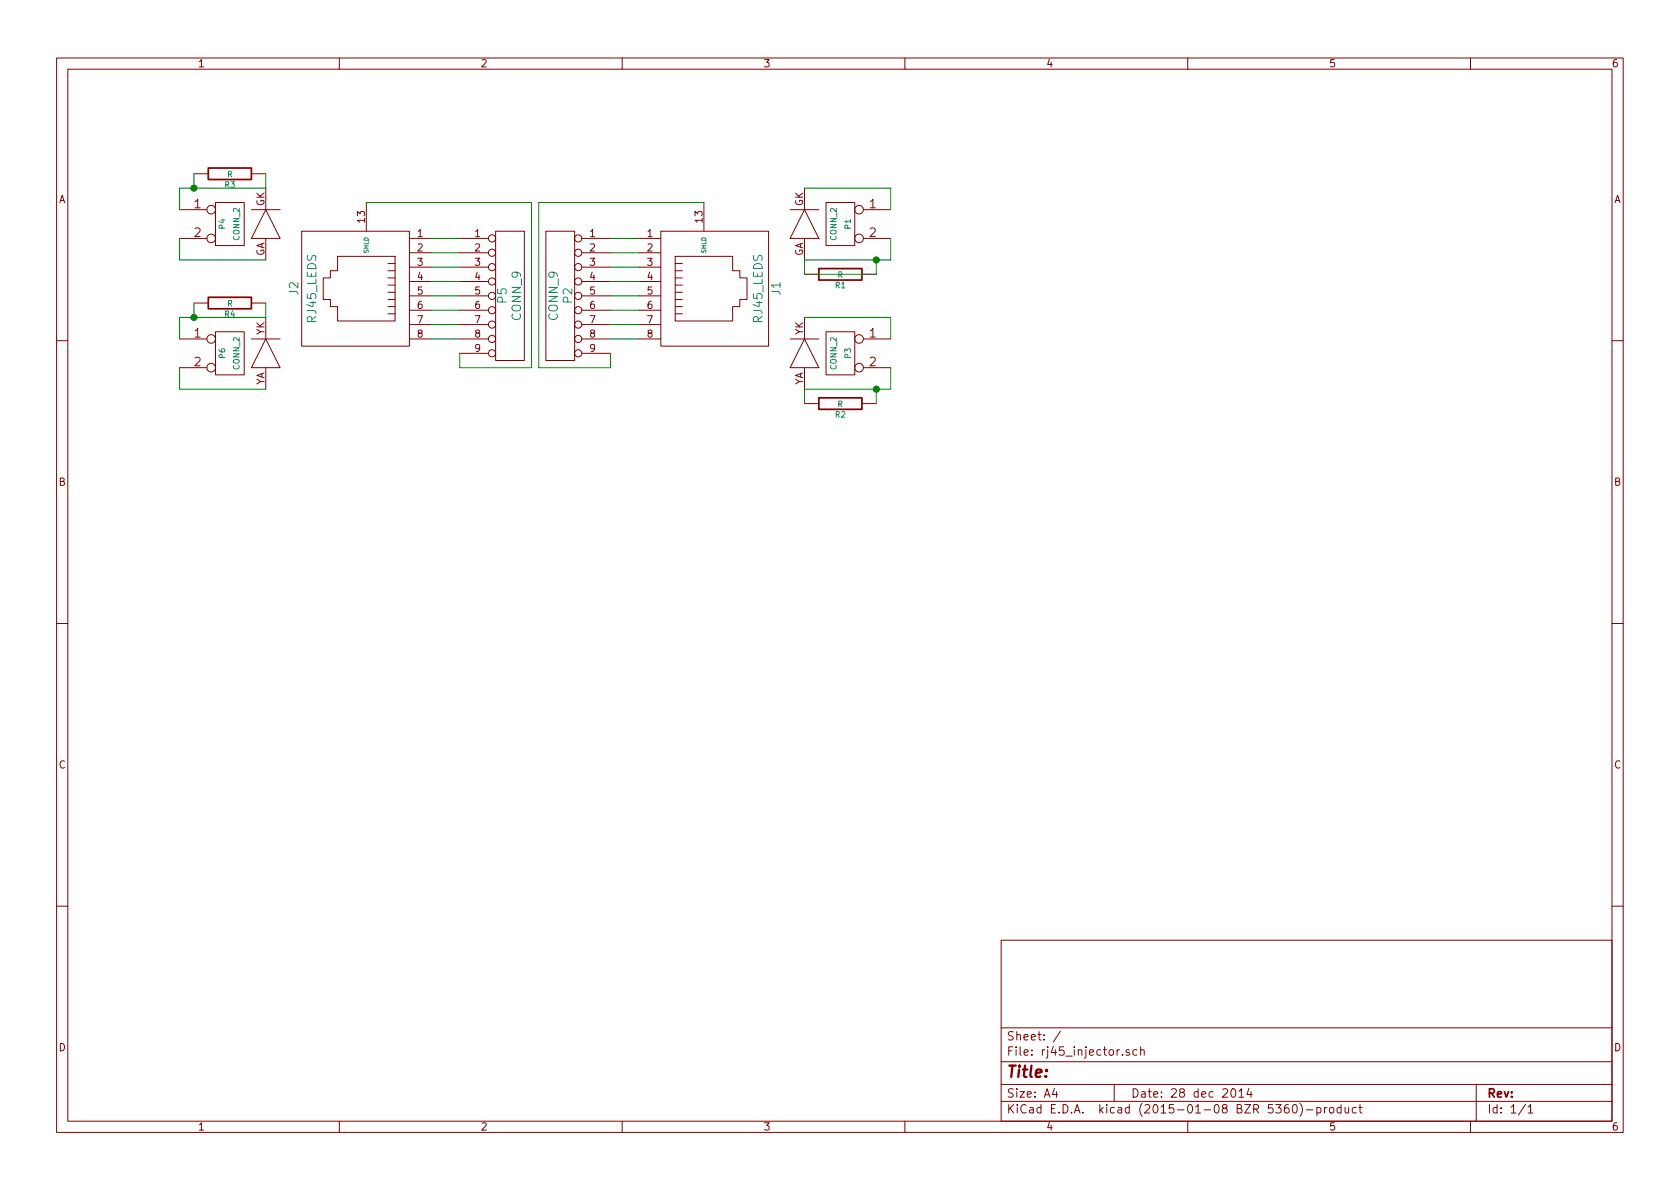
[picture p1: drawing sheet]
EESchema Schematic File Version 2
LIBS:power
LIBS:device
LIBS:transistors
LIBS:conn
LIBS:linear
LIBS:regul
LIBS:74xx
LIBS:cmos4000
LIBS:adc-dac
LIBS:memory
LIBS:xilinx
LIBS:special
LIBS:microcontrollers
LIBS:dsp
LIBS:microchip
LIBS:analog_switches
LIBS:motorola
LIBS:texas
LIBS:intel
LIBS:audio
LIBS:interface
LIBS:digital-audio
LIBS:philips
LIBS:display
LIBS:cypress
LIBS:siliconi
LIBS:opto
LIBS:atmel
LIBS:contrib
LIBS:valves
LIBS:connectors
LIBS:rj45_injector-cache
EELAYER 25 0
EELAYER END
$Descr A4 11693 8268
encoding utf-8
Sheet 1 1
Title ""
Date "28 dec 2014"
Rev ""
Comp ""
Comment1 ""
Comment2 ""
Comment3 ""
Comment4 ""
$EndDescr
$Comp
L CONN_9 P2
U 1 1
P 3900 2050
F 0 "P2" V 3850 2050 60  0000 C CNN
F 1 "CONN_9" V 3950 2050 60  0000 C CNN
F 2 "~" H 3900 2050 60  0000 C CNN
F 3 "~" H 3900 2050 60  0000 C CNN
	1    3900 2050
	-1   0    0    -1  
$EndComp
$Comp
L CONN_9 P5
U 1 1
P 3550 2050
F 0 "P5" V 3500 2050 60  0000 C CNN
F 1 "CONN_9" V 3600 2050 60  0000 C CNN
F 2 "~" H 3550 2050 60  0000 C CNN
F 3 "~" H 3550 2050 60  0000 C CNN
	1    3550 2050
	1    0    0    -1  
$EndComp
$Comp
L CONN_2 P3
U 1 1
P 5850 2450
F 0 "P3" V 5800 2450 40  0000 C CNN
F 1 "CONN_2" V 5900 2450 40  0000 C CNN
F 2 "~" H 5850 2450 60  0000 C CNN
F 3 "~" H 5850 2450 60  0000 C CNN
	1    5850 2450
	-1   0    0    -1  
$EndComp
$Comp
L CONN_2 P4
U 1 1
P 1600 1550
F 0 "P4" V 1550 1550 40  0000 C CNN
F 1 "CONN_2" V 1650 1550 40  0000 C CNN
F 2 "~" H 1600 1550 60  0000 C CNN
F 3 "~" H 1600 1550 60  0000 C CNN
	1    1600 1550
	1    0    0    -1  
$EndComp
$Comp
L CONN_2 P6
U 1 1
P 1600 2450
F 0 "P6" V 1550 2450 40  0000 C CNN
F 1 "CONN_2" V 1650 2450 40  0000 C CNN
F 2 "~" H 1600 2450 60  0000 C CNN
F 3 "~" H 1600 2450 60  0000 C CNN
	1    1600 2450
	1    0    0    -1  
$EndComp
Wire Wire Line
	1850 1300 1250 1300
Wire Wire Line
	1850 1800 1250 1800
Wire Wire Line
	1850 2200 1250 2200
Wire Wire Line
	1850 2700 1250 2700
Wire Wire Line
	4250 2550 4250 2450
Wire Wire Line
	3750 2550 4250 2550
Wire Wire Line
	3750 1400 3750 2550
Wire Wire Line
	4450 1650 4250 1650
Wire Wire Line
	4450 1750 4250 1750
Wire Wire Line
	4450 1850 4250 1850
Wire Wire Line
	4450 1950 4250 1950
Wire Wire Line
	4450 2050 4250 2050
Wire Wire Line
	4450 2150 4250 2150
Wire Wire Line
	4250 2250 4450 2250
Wire Wire Line
	4450 2350 4250 2350
Wire Wire Line
	3200 2550 3200 2450
Wire Wire Line
	3700 2550 3200 2550
Wire Wire Line
	3700 1400 3700 2550
Wire Wire Line
	3000 2350 3200 2350
Wire Wire Line
	3000 2250 3200 2250
Wire Wire Line
	3000 2150 3200 2150
Wire Wire Line
	3000 2050 3200 2050
Wire Wire Line
	3000 1950 3200 1950
Wire Wire Line
	3000 1850 3200 1850
Wire Wire Line
	3000 1750 3200 1750
Wire Wire Line
	3000 1650 3200 1650
$Comp
L RJ45_LEDS J1
U 1 1
P 4900 2000
F 0 "J1" H 4900 2500 60  0000 C CNN
F 1 "RJ45_LEDS" H 4900 2375 60  0000 C CNN
F 2 "" H 4900 2050 60  0000 C CNN
F 3 "" H 4900 2050 60  0000 C CNN
	1    4900 2000
	0    1    -1   0   
$EndComp
$Comp
L RJ45_LEDS J2
U 1 1
P 2550 2000
F 0 "J2" H 2550 2500 60  0000 C CNN
F 1 "RJ45_LEDS" H 2550 2375 60  0000 C CNN
F 2 "" H 2550 2050 60  0000 C CNN
F 3 "" H 2550 2050 60  0000 C CNN
	1    2550 2000
	0    -1   -1   0   
$EndComp
Wire Wire Line
	2550 1400 3700 1400
Wire Wire Line
	3750 1400 4900 1400
$Comp
L R R4
U 1 1
P 1600 2100
F 0 "R4" V 1680 2100 40  0000 C CNN
F 1 "R" V 1607 2101 40  0000 C CNN
F 2 "" V 1530 2100 30  0000 C CNN
F 3 "" H 1600 2100 30  0000 C CNN
	1    1600 2100
	0    1    1    0   
$EndComp
$Comp
L R R2
U 1 1
P 5850 2800
F 0 "R2" V 5930 2800 40  0000 C CNN
F 1 "R" V 5857 2801 40  0000 C CNN
F 2 "" V 5780 2800 30  0000 C CNN
F 3 "" H 5850 2800 30  0000 C CNN
	1    5850 2800
	0    -1   1    0   
$EndComp
$Comp
L R R1
U 1 1
P 5850 1900
F 0 "R1" V 5930 1900 40  0000 C CNN
F 1 "R" V 5857 1901 40  0000 C CNN
F 2 "" V 5780 1900 30  0000 C CNN
F 3 "" H 5850 1900 30  0000 C CNN
	1    5850 1900
	0    -1   1    0   
$EndComp
Wire Wire Line
	1250 2700 1250 2550
Wire Wire Line
	1250 1800 1250 1650
Wire Wire Line
	1250 1300 1250 1450
Wire Wire Line
	1250 2200 1250 2350
$Comp
L CONN_2 P1
U 1 1
P 5850 1550
F 0 "P1" V 5800 1550 40  0000 C CNN
F 1 "CONN_2" V 5900 1550 40  0000 C CNN
F 2 "~" H 5850 1550 60  0000 C CNN
F 3 "~" H 5850 1550 60  0000 C CNN
	1    5850 1550
	-1   0    0    -1  
$EndComp
Wire Wire Line
	6200 2550 6200 2700
Wire Wire Line
	6200 2700 5600 2700
Wire Wire Line
	5600 2200 6200 2200
Wire Wire Line
	6200 2200 6200 2350
Wire Wire Line
	5600 1300 6200 1300
Wire Wire Line
	6200 1300 6200 1450
$Comp
L R R3
U 1 1
P 1600 1200
F 0 "R3" V 1680 1200 40  0000 C CNN
F 1 "R" V 1607 1201 40  0000 C CNN
F 2 "" V 1530 1200 30  0000 C CNN
F 3 "" H 1600 1200 30  0000 C CNN
	1    1600 1200
	0    1    1    0   
$EndComp
Wire Wire Line
	1850 2100 1850 2200
Wire Wire Line
	1350 2100 1350 2200
Connection ~ 1350 2200
Wire Wire Line
	1350 1200 1350 1300
Connection ~ 1350 1300
Wire Wire Line
	1850 1200 1850 1300
Wire Wire Line
	5600 2700 5600 2800
Wire Wire Line
	6100 2800 6100 2700
Connection ~ 6100 2700
Wire Wire Line
	6200 1650 6200 1800
Wire Wire Line
	6200 1800 5600 1800
Wire Wire Line
	5600 1800 5600 1900
Wire Wire Line
	5600 1900 6100 1900
Wire Wire Line
	6100 1900 6100 1800
Connection ~ 6100 1800
$EndSCHEMATC
